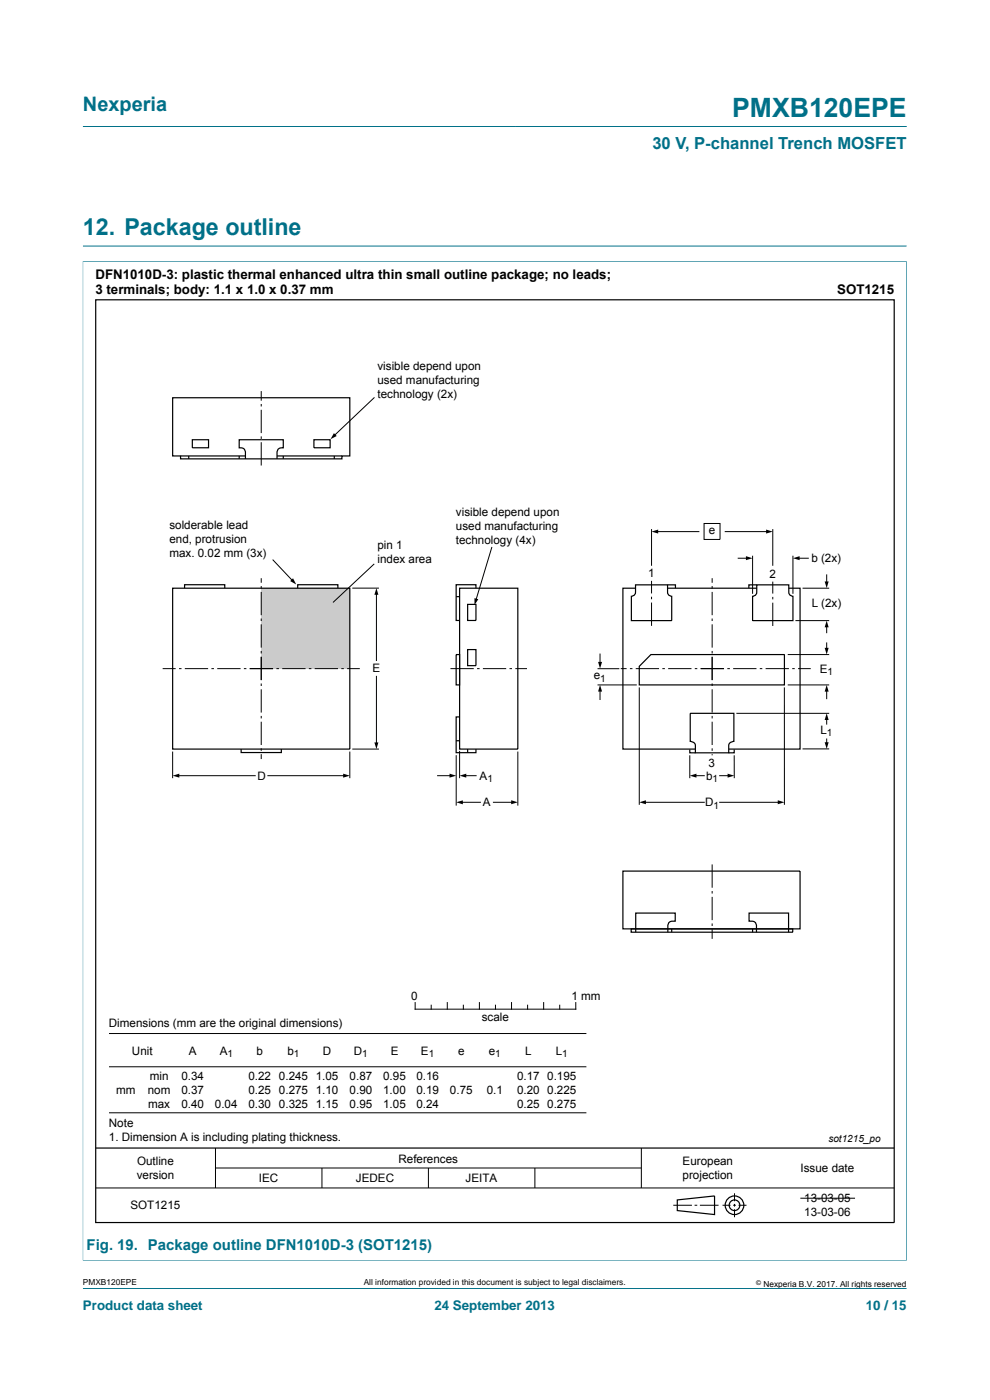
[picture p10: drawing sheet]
<svg xmlns="http://www.w3.org/2000/svg" width="210mm" height="297mm" viewBox="0 0 210 297" stroke-linecap="round" stroke-linejoin="round" font-family="sans-serif">
<path d="M17.6 26.8h174.7M17.5 55.5h174.9M17.6 52.2h174.7M17.6 55.4v212M192.3 55.4v212M17.5 267.4h174.9M17.6 273.3h174.7" fill="none" stroke="#007088" stroke-width=".21"/>
<g fill="none" stroke="#000" stroke-width=".21">
<path d="M23.1 219.3h101.3M88.1 212.7v1.4h34v-1.4M91.5 213.2v.9M94.9 212.7v1.4M98.3 213.2v.9M101.7 212.7v1.4M105.1 213.2v.9M108.5 212.7v1.4M111.9 213.2v.9M115.3 212.7v1.4M118.7 213.2v.9M23.1 226.3h101.3"/>
<path d="M23.1 236.1h101.3M20.3 252h169.4M45.7 243.6v8.4M45.7 247.8h90.3M68.3 247.8v4.2M90.9 247.8v4.2M113.5 247.8v4.2M136 243.6v8.4M142.8 255.7h4M147.3 255.7h.6M148.5 255.7h3.9M153.3 255.7h1.7"/>
<path d="M155.5 255.7h.6M155.8 253.1v1.7M155.8 255.4v.6M155.8 256.5v1.7M156.7 255.7h1.6M169.8 254.2h11.6"/>
</g>
<g fill="none" stroke="#000" stroke-width=".25">
<path d="M20.3 63.6h169.4v195.8h-169.4zM20.3 243.6h169.4M143.7 254.6l7.9-.9v4l-7.9-.9z"/>
<circle cx="155.8" cy="255.7" r="1.13"/>
<circle cx="155.8" cy="255.7" r="1.98"/>
</g>
<path d="M55.4 124.8h18.8v17h-18.8z" fill="#cbcbcb"/>
<g fill="none" stroke="#000" stroke-width=".21">
<path d="M55.4 83v2M55.4 85.7v.5M55.4 86.9v5M55.4 92.6v.5M55.4 93.8v5M79.4 84.4l-8.5 8M57.9 118.8l4.1 4.4M79.4 119.6l-8.8 8.2M104.3 116.1l-3.3 11.2M138.2 112.2v7.8M139.3 112.8h8.9M149.3 111.1h3.4v3.3h-3.4z"/>
<path d="M153.8 112.8h9M156.6 118.4h1.9M159.6 117.9v8.1M163.9 112.2v7.8M168.2 117.9v8.1M169.3 118.4h2.2M55.4 122.7v.9M55.4 124.3v.6M55.4 125.6v4.9M55.4 131.2v.5M55.4 132.4v5M55.4 138.1v.5"/>
<path d="M55.4 139.3v5M74.7 124.8h5.7M79.8 125.9v14.2M127.3 138.8v1.9M138.2 123.2v2.7M138.2 126.6v.5M138.2 127.8v5M151.1 122.7v.9M151.1 124.3v.6M151.1 125.6v4.9M151.1 131.2v.5M151.1 132.4v5"/>
<path d="M151.1 138.1v.5M151.1 139.3v5M163.9 123.4v2.5M163.9 126.6v.6M163.9 127.9v4.9M167.1 138.9h8.8M168.7 131.7h7.2M170.2 124.8h5.7M175.4 122v1.6M175.4 132.8v1.4M175.4 136.4v1.3M34.5 141.8h2.8"/>
<path d="M36.6 159.4v5.7M38 141.8h.5M39.2 141.8h4.9M44.9 141.8h.5M46.1 141.8h4.9M51.7 141.8h.6M53 141.8h4.9M55.4 145v.5M55.4 146.2v5M55.4 151.9v.5M55.4 153.1v4.9M55.4 158.8v.5"/>
<path d="M55.4 160v1M58.6 141.8h.6M59.9 141.8h4.9M65.5 141.8h.5M66.8 141.8h4.9M72.4 141.8h.5M73.6 141.8h2.7M74.2 159.4v5.7M74.7 158.9h5.7M79.8 143.5v14.3M95.6 141.8h4.9M97.5 159.3v5.8"/>
<path d="M101.2 141.8h.5M102.4 141.8h5M108.1 141.8h.5M109.3 141.8h2.5M109.8 159.4v11.5M126.7 141.9h4.7M126.7 145.3h8.4M127.3 146.4v2M131.7 141.8h1.2M133.6 141.8h.5M134.9 141.8h4.9M135.6 145.8v24.9"/>
<path d="M140.5 141.8h.5M141.7 141.8h5M147.4 141.8h.5M148.6 141.8h5M151.1 145v.5M151.1 146.2v5M151.1 151.9v.5M151.1 153.1v4.9M151.1 158.8v.5M151.1 160v.2M154.3 141.8h.5M155.5 141.8h5"/>
<path d="M156.2 151.3h19.7M161.2 141.8h.5M162.4 141.8h4.9M166.4 145.8v24.9M167.1 145.3h8.8M168 141.8h.6M169.3 141.8h2.7M170.2 158.9h5.7M175.4 146.4v1.8M175.4 152.5v1.1M175.4 156.8v.9M37.8 164.6h16.3"/>
<path d="M56.8 164.6h16.3M92.8 164.6h2.8M96.8 160.2v10.7M97.9 170.2h4M98.6 164.6h2.4M104.7 170.2h4M136.7 170.2h12.7M146.3 160.2v4.9M147.4 164.6h2M152.7 164.6h1.9M152.7 170.2h12.6M155.7 160.2l.1 4.9"/>
<path d="M151.1 183.4v4.9M151.1 189v.6M151.1 190.3v4.9M151.1 195.9v.5M151.1 197.1v2.1"/>
</g>
<g fill="#000">
<path d="M70.8 91.9l.6 .6-1.3 .7zM138.2 112.8l1.4-.5v.9zM158.2 118l1.4 .4-1.4 .4zM162.5 112.3l1.4 .5-1.4 .4zM168.2 118.4l1.4-.4v.8zM61.6 123.3l.6-.6 .6 1.3zM79.8 124.8l.5 1.4h-.9zM100.6 126.9l.9 .2-.8 1.3zM174.9 123.4h.9l-.4 1.4zM175.4 131.7l.4 1.4h-.9zM174.9 137.4h.9l-.4 1.4zM79.4 157.5h.9l-.5 1.4z"/>
<path d="M126.9 140.4h.8l-.4 1.4zM127.3 145.3l.4 1.4h-.8zM175.4 145.3l.4 1.4h-.9zM174.9 157.5h.9l-.4 1.4zM175.4 151.3l.4 1.4h-.9zM36.6 164.6l1.4-.5v.9zM72.8 164.1l1.4 .5-1.4 .4zM95.4 164.1l1.4 .5-1.4 .4zM96.8 170.2l1.4-.4v.8zM97.5 164.6l1.4-.5v.9zM108.4 169.8l1.4 .4-1.4 .4zM135.6 170.2l1.4-.4v.8z"/>
<path d="M146.3 164.6l1.4-.5v.9zM154.3 164.1l1.5 .5-1.5 .4zM165 169.8l1.4 .4-1.4 .4z"/>
</g>
<g fill="none" stroke="#000" stroke-width=".25">
<path d="M36.6 84.4h37.6v12.3h-1.7v.6h-34.2v-.6h-1.7zM38.3 96.7h13.8M40 96.7v.6M40.8 93.3h3.4v1.7h-3.4zM50.7 96.7v.6M52.1 97.3v-1.4a.98 .98 0 0 0-1.4-.9v-1.7h9.4v1.7a.99 .99 0 0 0-1.3 1v1.3M58.8 96.7h13.7M60.1 96.7v.6M66.6 93.3h3.4v1.7h-3.4zM70.9 96.7v.6M36.6 124.8h37.6v34.1h-37.6zM39.2 124.8v-.8h8.5v.8"/>
<path d="M63.1 124.8v-.8h8.6v.8M96.8 138.9h.7v6.4h-.7zM96.8 126.6h.7M97.5 124.8h12.3v34.1h-12.3zM99.2 128.2h1.8v3.4h-1.8zM99.2 137.8h1.8v3.4h-1.8zM101 124.8v-.8h-4.2v7.6h.7M134.8 124.8h-2.7v34.1h15.4M134.8 124.1h6.8v1.5a.9 .9 0 0 0 .9 .9v5.2h-8.6v-5.2a.9 .9 0 0 0 .9-.9zM138.1 138.9h28.3v6.4h-30.8v-3.9zM141.6 124.1h1.7v.7M141.6 124.8h18.9"/>
<path d="M160.5 124.1h-1.7v.7M160.5 124.1h6.8v1.5a.9 .9 0 0 0 .9 .9v5.2h-8.6v-5.2a.9 .9 0 0 0 .9-.9zM167.3 124.8h2.4v34.1h-15.1M51.1 158.9v.7h8.6v-.7M96.8 157.1h.7M97.5 152.1h-.7v7.6h4.2v-.8M99.2 158.9v.8M146.3 159v.7h1.2M146.4 151.3h9.3v6h-.1a.99 .99 0 0 0-1 .9v1.5h-7.1v-1.5a1.02 1.02 0 0 0-1.1-.9zM155.7 159v.7h-1.1M132.1 184.8h37.6v12.3h-37.6zM133.9 197.1h34.3v.7h-34.3z"/>
<path d="M134.9 197.8v-4.1h8.3v1.7a1.12 1.12 0 0 0-1.5 .9v1.5M142.5 197.1v.7M159.6 197.1v.7M160.5 197.8v-1.5a.89 .89 0 0 0-1-.9h-.6v-1.7h8.4v4.1"/>
</g>
<text font-size="5.6" fill="#007088" x="155.3" y="24.8">PMXB120EPE</text>
<text font-size="4.9" fill="#007088" x="17.6" y="49.8">12. Package outline</text>
<text font-size="4.2" fill="#007088" x="17.6" y="23.6">Nexperia</text>
<text font-size="3.5" fill="#007088" x="138.4" y="31.7">30 V, P-channel Trench MOSFET</text>
<text font-size="3.2" fill="#007088" x="18.4" y="265.2">Fig. 19. Package outline DFN1010D-3 (SOT1215)</text>
<g font-size="2.8">
<text x="20.2" y="59.2">DFN1010D-3: plastic thermal enhanced ultra thin small outline package; no leads;</text>
<text x="20.2" y="62.4">3 terminals; body: 1.1 x 1.0 x 0.37 mm</text>
<text x="177.6" y="62.4">SOT1215</text>
</g>
<g font-size="2.8" fill="#007088">
<text x="17.6" y="277.9">Product data sheet</text>
<text x="92.2" y="277.9">24 September 2013</text>
<text x="183.7" y="277.9">10 / 15</text>
</g>
<g font-size="2.5">
<text x="80.1" y="78.5">visible depend upon</text>
<text x="80.1" y="81.5">used manufacturing</text>
<text x="80.1" y="84.5">technology (2x)</text>
<text x="35.9" y="112.3">solderable lead</text>
<text x="96.7" y="109.5">visible depend upon</text>
<text x="96.7" y="112.5">used manufacturing</text>
<text x="150.3" y="113.4">e</text>
<text x="35.9" y="115.3">end, protrusion</text>
<text x="35.9" y="118.2">max. 0.02 mm (3x)</text>
<text x="80.1" y="116.5">pin 1</text>
<text x="80.1" y="119.5">index area</text>
<text x="96.7" y="115.5">technology (4x)</text>
<text x="172.1" y="119.2">b (2x)</text>
<text x="137.5" y="122.4">1</text>
<text x="163.2" y="122.6">2</text>
<text x="172.2" y="128.9">L (2x)</text>
<text x="79" y="142.6">E</text>
<text x="173.9" y="142.8">E</text>
<text x="126" y="144.1">e</text>
<text x="174" y="155.7">L</text>
<text x="54.6" y="165.4">D</text>
<text x="101.7" y="165.4">A</text>
<text x="149.8" y="165.4">b</text>
<text x="150.3" y="162.6">3</text>
<text x="102.4" y="171">A</text>
<text x="149.6" y="171.1">D</text>
<text x="87.2" y="212.1">0</text>
<text x="121.2" y="212.1">1 mm</text>
<text x="23.1" y="217.8">Dimensions (mm are the original dimensions)</text>
<text x="102.2" y="216.7">scale</text>
<text x="28" y="223.7">Unit</text>
<text x="40.1" y="223.7">A</text>
<text x="46.6" y="223.7">A</text>
<text x="54.4" y="223.7">b</text>
<text x="61" y="223.7">b</text>
<text x="68.5" y="223.7">D</text>
<text x="75.1" y="223.7">D</text>
<text x="82.9" y="223.7">E</text>
<text x="89.3" y="223.7">E</text>
<text x="97.2" y="223.7">e</text>
<text x="103.7" y="223.7">e</text>
<text x="111.4" y="223.7">L</text>
<text x="117.9" y="223.7">L</text>
<text x="24.6" y="232">mm</text>
<text x="31.4" y="232">nom</text>
<text x="31.8" y="229.1">min</text>
<text x="38.5" y="232">0.37</text>
<text x="38.5" y="229.1">0.34</text>
<text x="52.7" y="229.1">0.22</text>
<text x="52.7" y="232">0.25</text>
<text x="59.2" y="229.1">0.245</text>
<text x="59.2" y="232">0.275</text>
<text x="67" y="229.1">1.05</text>
<text x="67" y="232">1.10</text>
<text x="74.2" y="229.1">0.87</text>
<text x="74.2" y="232">0.90</text>
<text x="81.3" y="229.1">0.95</text>
<text x="81.3" y="232">1.00</text>
<text x="88.3" y="229.1">0.16</text>
<text x="88.3" y="232">0.19</text>
<text x="95.4" y="232">0.75</text>
<text x="103.3" y="232">0.1</text>
<text x="109.7" y="232">0.20</text>
<text x="109.7" y="229.1">0.17</text>
<text x="116.1" y="232">0.225</text>
<text x="116.1" y="229.1">0.195</text>
<text x="23.1" y="239.2">Note</text>
<text x="31.4" y="235">max</text>
<text x="38.5" y="235">0.40</text>
<text x="45.6" y="235">0.04</text>
<text x="52.7" y="235">0.30</text>
<text x="59.2" y="235">0.325</text>
<text x="67" y="235">1.15</text>
<text x="74.2" y="235">0.95</text>
<text x="81.3" y="235">1.05</text>
<text x="88.3" y="235">0.24</text>
<text x="109.7" y="235">0.25</text>
<text x="116.1" y="235">0.275</text>
<text x="23.1" y="242.1">1. Dimension A is including plating thickness.</text>
<text x="29" y="250.1">version</text>
<text x="29.1" y="247.2">Outline</text>
<text x="54.9" y="250.8">IEC</text>
<text x="75.5" y="250.8">JEDEC</text>
<text x="84.5" y="246.7">References</text>
<text x="98.7" y="250.8">JEITA</text>
<text x="144.8" y="247.2">European</text>
<text x="144.8" y="250.1">projection</text>
<text x="169.8" y="248.6">Issue date</text>
<text x="27.7" y="256.5">SOT1215</text>
<text x="170.6" y="255">13-03-05</text>
<text x="170.6" y="257.9">13-03-06</text>
</g>
<g font-size="2.1">
<text x="175.5" y="143.3">1</text>
<text x="127.3" y="144.6">1</text>
<text x="175.4" y="156.2">1</text>
<text x="103.4" y="165.9">1</text>
<text x="151.2" y="165.9">1</text>
<text x="151.3" y="171.6">1</text>
<text x="48.3" y="224.2">1</text>
<text x="62.4" y="224.2">1</text>
<text x="76.8" y="224.2">1</text>
<text x="90.9" y="224.2">1</text>
<text x="105" y="224.2">1</text>
<text x="119.3" y="224.2">1</text>
<text x="175.7" y="242.3">sot1215_po</text>
</g>
<g font-size="1.8">
<text x="17.6" y="272.7">PMXB120EPE</text>
<text x="77.2" y="272.7">All information provided in this document is subject to legal disclaimers.</text>
<text x="161.9" y="273">Nexperia B.V. 2017. All rights reserved</text>
</g>
<text font-size="1.4" x="160.4" y="272.6">©</text>
</svg>
